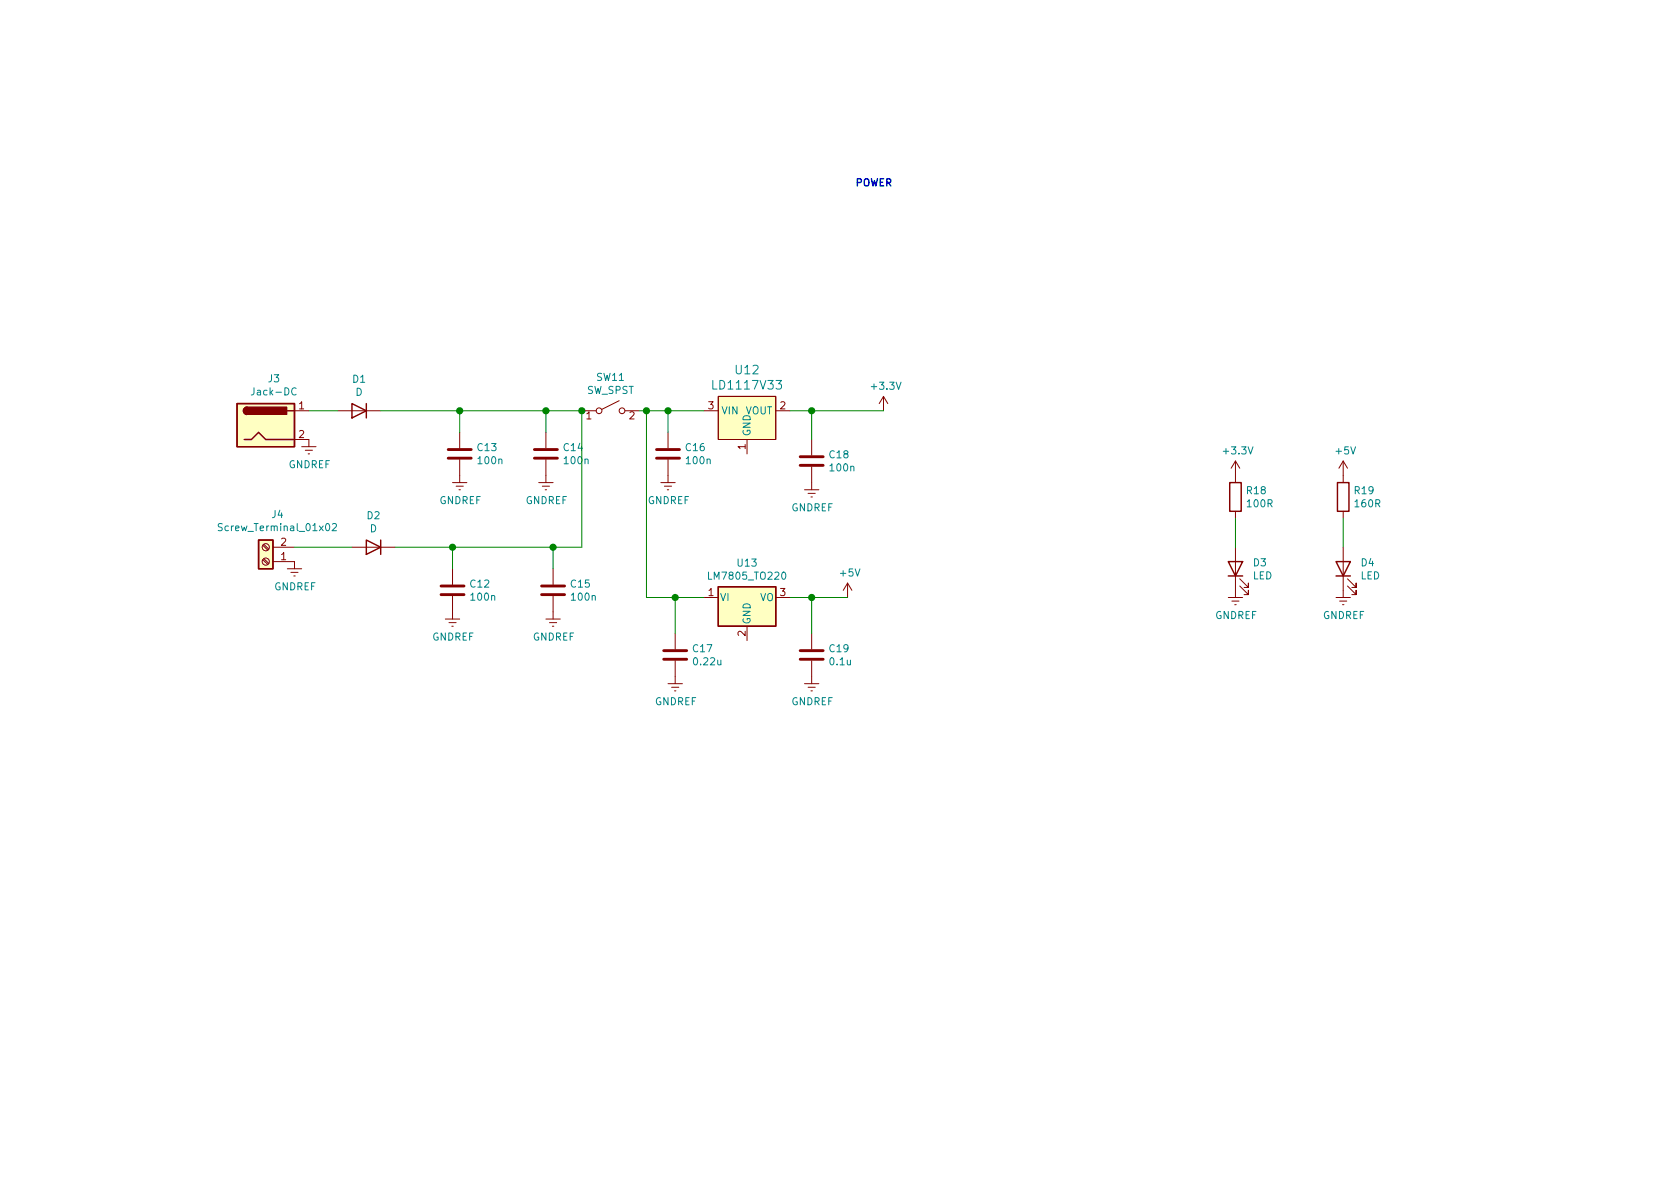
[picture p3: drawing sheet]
<svg xmlns="http://www.w3.org/2000/svg" width="297mm" height="210mm" viewBox="0 0 297 210" stroke-linecap="round" stroke-linejoin="round" font-family="sans-serif">
<g fill="none" stroke="#840000" stroke-width=".18">
<path d="M52.1 72.6h2.5M52.1 77.7h2.5v1.3M53.3 79h2.6M54 79.6h1.2M59.7 72.6h7.6M81.3 76.4v2.8M96.5 76.4v2.8M102.9 72.6h2.5M109.5 70.9l-3.1 1.5M110.5 72.6h2.5M118.1 76.4v2.8M124.5 72.6h2.5"/>
<path d="M127 70.1h10.2v7.6h-10.2zM132.1 77.7v2.6M137.2 72.6h2.5M143.5 77.7v2.8M156.2 70.1l-.8 1.3M156.2 70.1v2.5M156.2 70.1l.8 1.3M46.5 96.4l.8 .9M46.5 99l.8 .8M46.7 96.3l.8 .8M46.7 98.8l.8 .8M48.3 99.3h3.8v1.3"/>
<path d="M48.3 96.8h3.8M54.5 80.3h.2M62.2 96.8h7.6M80 85.3h2.5M80.6 86h1.3M81.2 86.6h.2M81.3 81.3v4M95.2 85.3h2.6M95.9 86h1.3M96.4 86.6h.2M96.5 81.3v4M116.8 85.3h2.6"/>
<path d="M117.5 86h1.2M118 86.6h.2M118.1 81.3v4M142.2 86.6h2.6M142.9 87.2h1.2M143.4 87.9h.2M143.5 82.5v4.1M218.4 81.5v3.8M218.4 90.4v1.3M218.4 96.8v8.9M218.4 81.5l-.7 1.3M218.4 81.5l.8 1.3"/>
<path d="M237.5 81.5v3.8M237.5 90.4v1.3M237.5 96.8v8.9M237.5 81.5l-.8 1.3M237.5 81.5l.8 1.3M50.8 100.6h2.5M51.4 101.2h1.3M51.9 101.8h.3M78.7 109.5h2.6M79.4 110.1h1.2M79.9 110.7h.2M80 100.6v2.8"/>
<path d="M80 105.4v4.1M96.5 109.5h2.6M97.2 110.1h1.2M97.7 110.7h.2M97.8 100.6v2.8M97.8 105.4v4.1M119.4 112v2.8M119.4 116.8v4.1M124.5 105.7h2.5M132.1 110.7v2.6M137.2 105.7h2.5M143.5 112v2.8"/>
<path d="M143.5 116.8v4.1M149.9 103.1l-.8 1.3M149.9 103.1v2.6M149.9 103.1l.7 1.3M217.2 105.7h2.5M217.8 106.3h1.3M218.3 106.9h.3M219.2 103.6l1.5 1.6v-.8v.8h-.7M219.2 102.4l1.5 1.5v-.8v.8h-.7M236.2 105.7h2.6M236.9 106.3h1.2M237.4 106.9h.2"/>
<path d="M238.3 103.6l1.5 1.6v-.8v.8h-.8M238.3 102.4l1.5 1.5v-.8v.8h-.8M118.1 120.9h2.5M118.7 121.5h1.3M119.3 122.2h.2M142.2 120.9h2.6M142.9 121.5h1.2M143.4 122.2h.2"/>
<circle cx="105.9" cy="72.6" r=".51"/>
<circle cx="110" cy="72.6" r=".51"/>
<circle cx="47" cy="99.3" r=".63"/>
<circle cx="47" cy="96.8" r=".63"/>
</g>
<g fill="#ffffc2" stroke="#ffffc2" stroke-width=".18">
<path d="M127 70.1h10.2v7.6h-10.2z"/>
<path d="M127 103.8h10.2v6.9h-10.2z"/>
<path d="M45.7 95.5h2.6v5.1h-2.6z"/>
<path d="M41.9 71.4h10.2v7.6h-10.2z"/>
</g>
<g fill="none" stroke="#840000" stroke-width=".51">
<path d="M79.2 79.5h4.1M94.5 79.5h4.1M116.1 79.5h4M79.2 81h4.1M94.5 81h4.1M116.1 81h4M141.5 82.3h4M141.5 80.8h4M78 105.2h4M78 103.6h4M95.8 105.2h4M95.8 103.6h4"/>
<path d="M117.3 116.6h4.1M117.3 115.1h4.1M141.5 116.6h4M141.5 115.1h4"/>
</g>
<g fill="none" stroke="#840000" stroke-width=".25">
<path d="M41.9 71.4h10.2v7.6h-10.2zM43.2 77.7h1.2l1.3-1.3 1.3 1.3h5.1M43.7 72a.63 .63 0 0 0-.6 .6 .63 .63 0 0 0 .6 .7M50.8 72.6h1.3M62.2 71.4l2.6 1.2-2.6 1.3zM64.8 71.4v2.5M45.7 95.5h2.6v5.1h-2.6zM64.8 95.5l2.5 1.3-2.5 1.2zM67.3 95.5v2.5M217.2 99.3h2.5l-1.3 2.5zM217.4 85.3h2.1v5.1h-2.1zM236.2 99.3h2.6l-1.3 2.5z"/>
<path d="M236.5 85.3h2v5.1h-2zM127 103.8h10.2v6.9h-10.2zM217.2 101.8h2.5M236.2 101.8h2.6"/>
</g>
<path d="M52.3 68.7a.6 .6 0 0 0-.8 .4 .6 .6 0 0 0 .6 .7l.2-.1M39.3 92.7l-.5-.1-.2 .1 .1 .4 .5 .3 .1 .2-.2 .2h-.5M58.8 92.7l.5-.1 .2 .3-.1 .2-.7 .7h.8" fill="none" stroke="#008484" stroke-width=".18"/>
<g fill="#840000" stroke="#840000" stroke-width=".25">
<path d="M43.2 72.2l.5-.2v1.3a.64 .64 0 0 1-.6-.4 .64 .64 0 0 1 .1-.7z"/>
<path d="M43.7 72h7v1.3h-7z"/>
</g>
<g fill="none" stroke="#008400" stroke-width=".18">
<path d="M54.6 72.6h5.1M67.3 72.6h35.6v24.2h-33.1M81.3 72.6v3.8M96.5 72.6v3.8M113 72.6h11.5M114.3 72.6v33.1h10.2M118.1 72.6v3.8M139.7 72.6h16.5M143.5 72.6v5.1M52.1 96.8h10.1M80 96.8v3.8M97.8 96.8v3.8"/>
<path d="M218.4 91.7v5.1M237.5 91.7v5.1M119.4 105.7v6.3M139.7 105.7h10.2M143.5 105.7v6.3"/>
</g>
<g fill="#008400" stroke="#008400" stroke-width=".25">
<circle cx="114.3" cy="72.6" r=".51"/>
<circle cx="143.5" cy="105.7" r=".51"/>
<circle cx="143.5" cy="72.6" r=".51"/>
<circle cx="119.4" cy="105.7" r=".51"/>
<circle cx="97.8" cy="96.8" r=".51"/>
<circle cx="102.9" cy="72.6" r=".51"/>
<circle cx="80" cy="96.8" r=".51"/>
<circle cx="96.5" cy="72.6" r=".51"/>
<circle cx="118.1" cy="72.6" r=".51"/>
<circle cx="81.3" cy="72.6" r=".51"/>
</g>
<g font-size="2.1" fill="#008484">
<text x="126.4" y="68.9">LD1117V33</text>
<text x="130.1" y="66.2">U12</text>
</g>
<text font-size="1.8" fill="#0000c2" x="151.1" y="33">POWER</text>
<g font-size="1.8" fill="#008484">
<text x="44.9" y="69.9">Jack-DC</text>
<text x="47.5" y="67.6">J3</text>
<text x="62.4" y="67.7">D1</text>
<text x="62.9" y="70">D</text>
<text x="103.7" y="69.7">SW_SPST</text>
<text x="105.5" y="67.4">SW11</text>
<text x="154.3" y="68.9">+3.3V</text>
<text x="127.5" y="73.3">VIN</text>
<text x="131.7" y="73.3">VOUT</text>
<text x="132.7" y="77.2" transform="rotate(-90 132.7 77.2)">GND</text>
<text x="51" y="82.8">GNDREF</text>
<text x="84.5" y="79.8">C13</text>
<text x="84.7" y="82.1">100n</text>
<text x="99.7" y="79.8">C14</text>
<text x="99.9" y="82.1">100n</text>
<text x="121.3" y="79.8">C16</text>
<text x="121.5" y="82.1">100n</text>
<text x="146.7" y="81">C18</text>
<text x="146.9" y="83.4">100n</text>
<text x="216.5" y="80.4">+3.3V</text>
<text x="236.3" y="80.4">+5V</text>
<text x="77.7" y="89.1">GNDREF</text>
<text x="92.9" y="89.1">GNDREF</text>
<text x="114.5" y="89.1">GNDREF</text>
<text x="220.5" y="87.4">R18</text>
<text x="220.6" y="89.7">100R</text>
<text x="239.5" y="87.4">R19</text>
<text x="239.7" y="89.7">160R</text>
<text x="39.3" y="93.9">Screw_Terminal_01x02</text>
<text x="48.1" y="91.6">J4</text>
<text x="64.9" y="91.8">D2</text>
<text x="65.4" y="94.1">D</text>
<text x="139.9" y="90.4">GNDREF</text>
<text x="130.5" y="100.2">U13</text>
<text x="148.6" y="101.9">+5V</text>
<text x="221.6" y="100.1">D3</text>
<text x="240.7" y="100.1">D4</text>
<text x="48.5" y="104.4">GNDREF</text>
<text x="83.2" y="103.9">C12</text>
<text x="83.4" y="106.2">100n</text>
<text x="101" y="103.9">C15</text>
<text x="101.2" y="106.2">100n</text>
<text x="125.7" y="102.5">LM7805_TO220</text>
<text x="127.3" y="106.3">VI</text>
<text x="134.3" y="106.3">VO</text>
<text x="221.5" y="102.5">LED</text>
<text x="240.5" y="102.5">LED</text>
<text x="76.4" y="113.3">GNDREF</text>
<text x="94.2" y="113.3">GNDREF</text>
<text x="132.7" y="110.5" transform="rotate(-90 132.7 110.5)">GND</text>
<text x="214.8" y="109.5">GNDREF</text>
<text x="233.9" y="109.5">GNDREF</text>
<text x="122.6" y="115.3">C17</text>
<text x="122.8" y="117.6">0.22u</text>
<text x="146.7" y="115.3">C19</text>
<text x="146.8" y="117.6">0.1u</text>
<text x="115.8" y="124.7">GNDREF</text>
<text x="139.9" y="124.7">GNDREF</text>
</g>
<g font-size="1.8" fill="#840000">
<text x="52.9" y="72.4">1</text>
<text x="52.9" y="77.5">2</text>
<text x="103.7" y="74.2">1</text>
<text x="111.3" y="74.2">2</text>
<text x="125.2" y="72.4">3</text>
<text x="137.9" y="72.4">2</text>
<text x="131.8" y="79.5" transform="rotate(-90 131.8 79.5)">1</text>
<text x="49.7" y="99.1">1</text>
<text x="49.7" y="96.5">2</text>
<text x="125.2" y="105.4">1</text>
<text x="137.9" y="105.4">3</text>
<text x="131.8" y="112.5" transform="rotate(-90 131.8 112.5)">2</text>
</g>
</svg>
